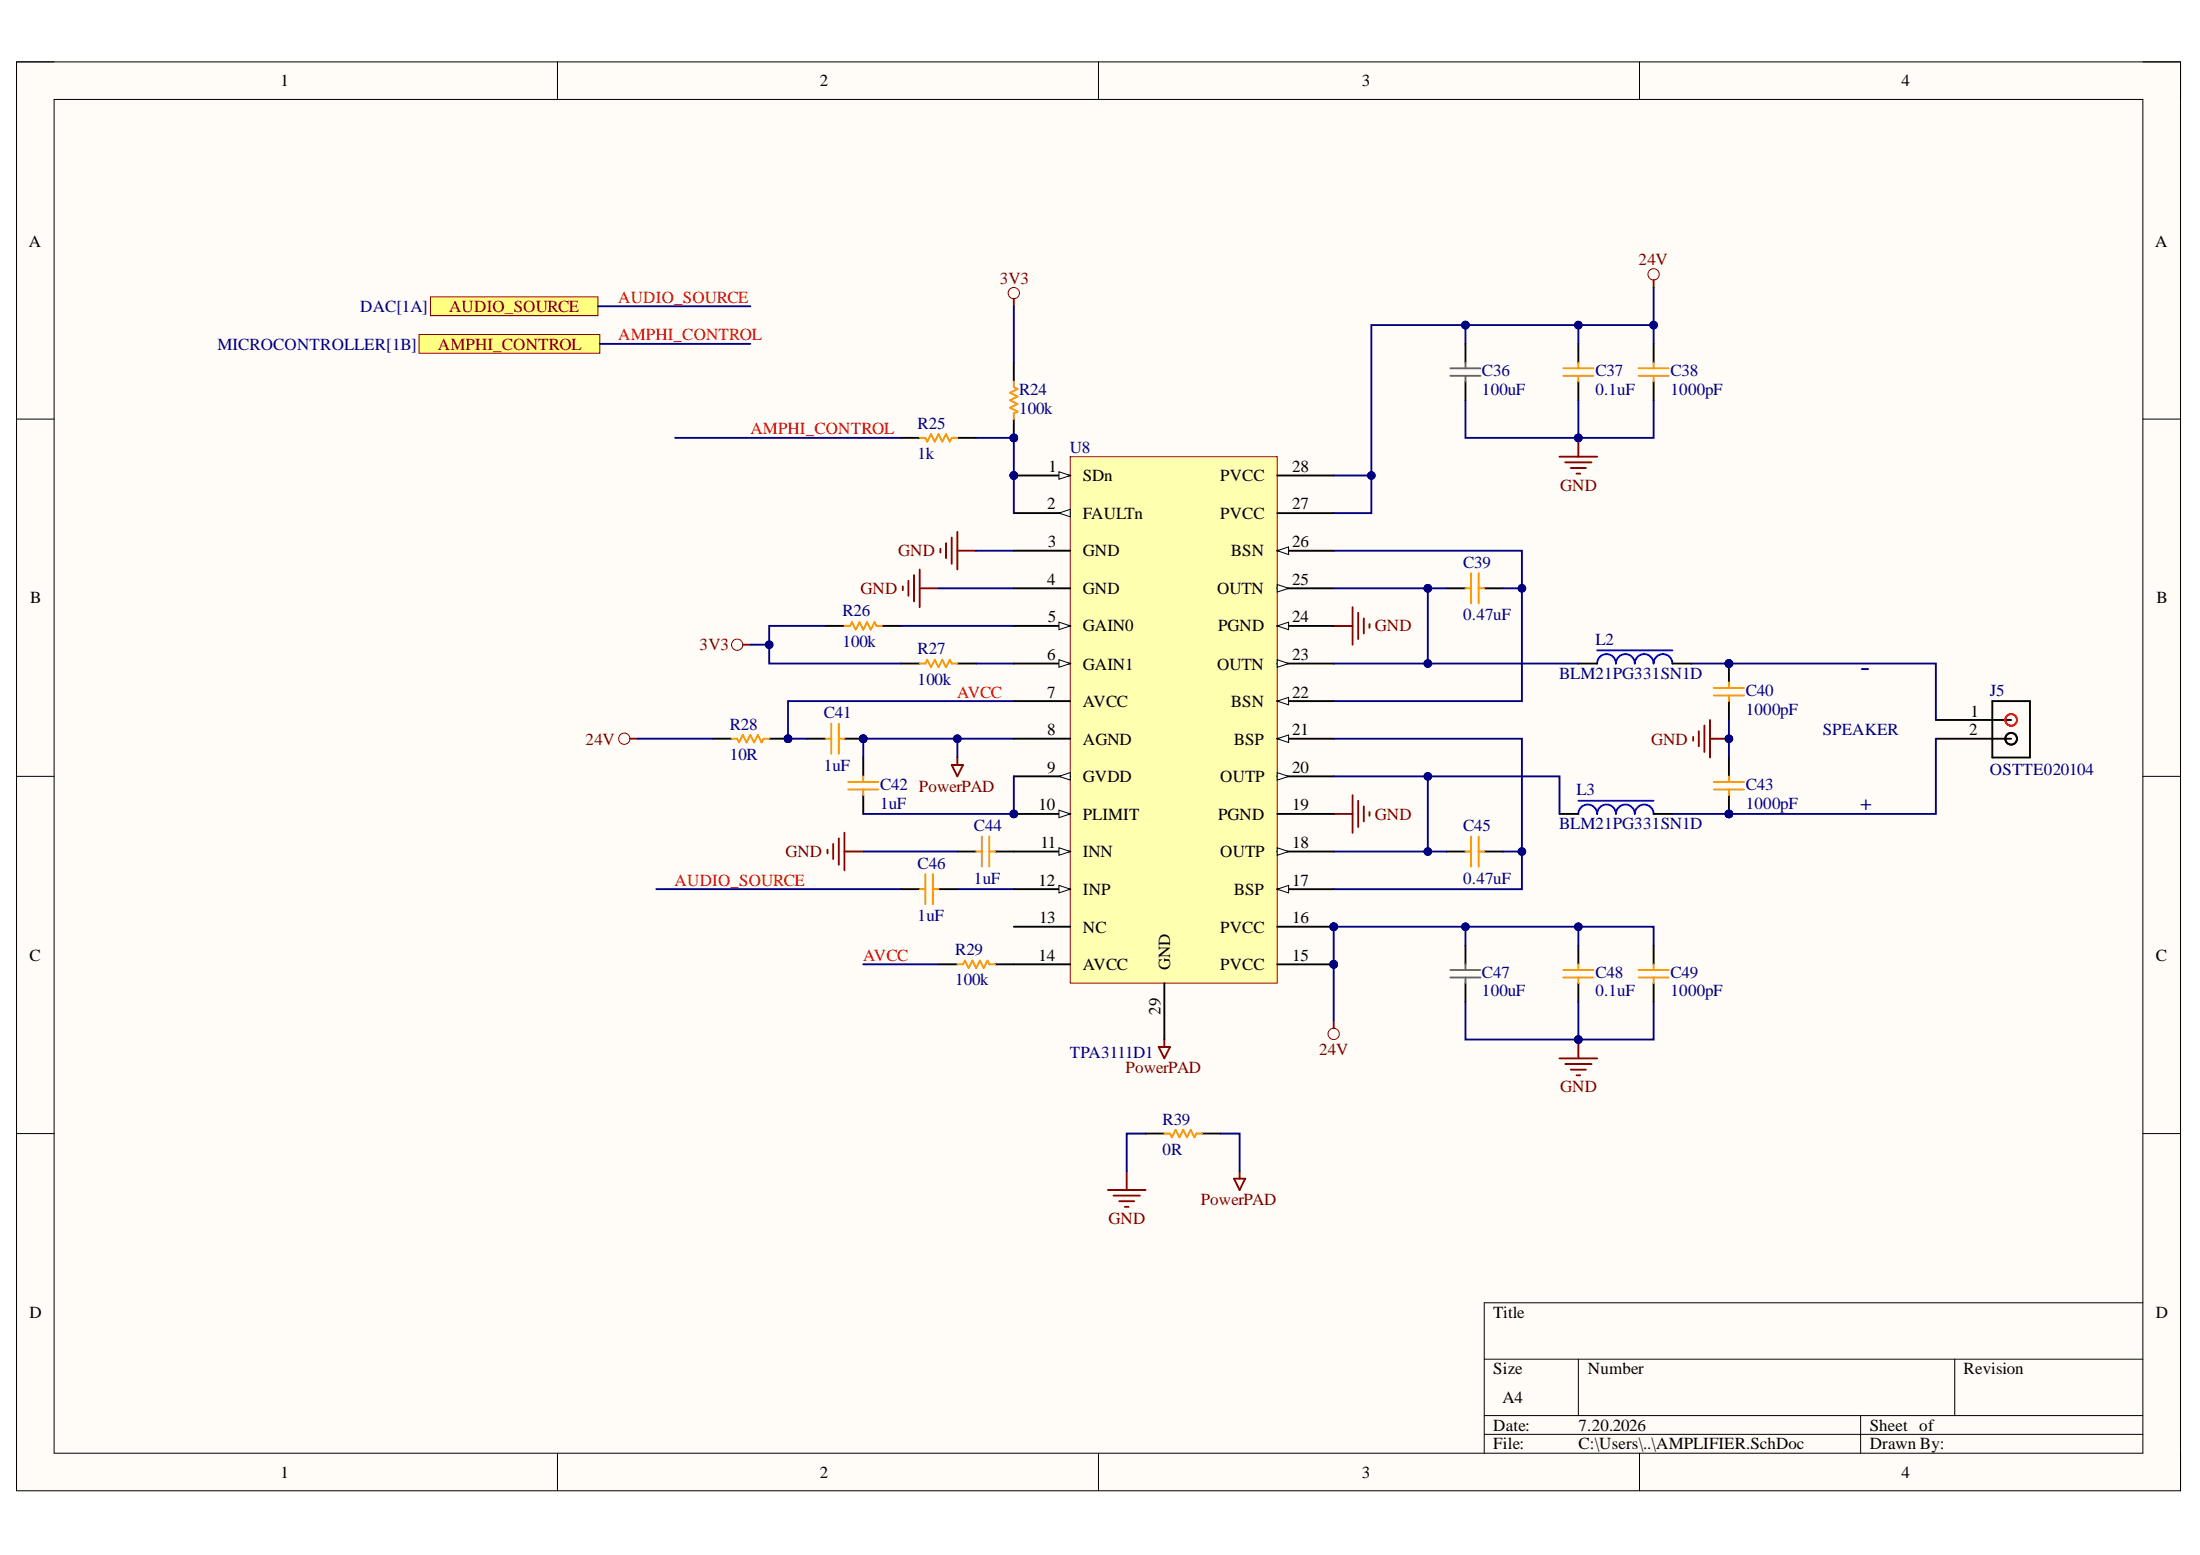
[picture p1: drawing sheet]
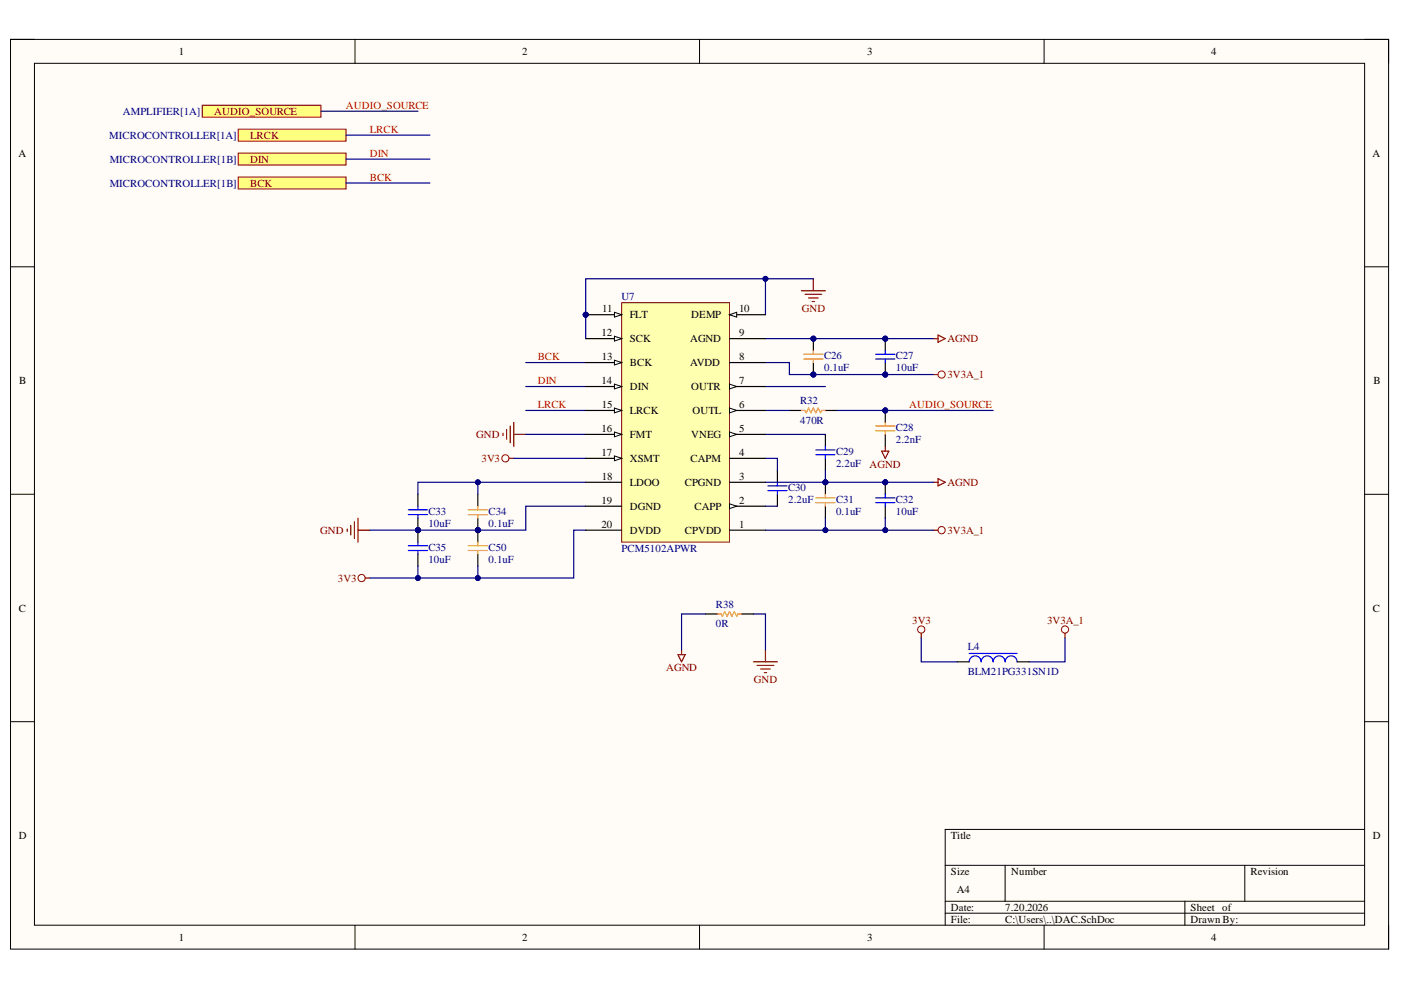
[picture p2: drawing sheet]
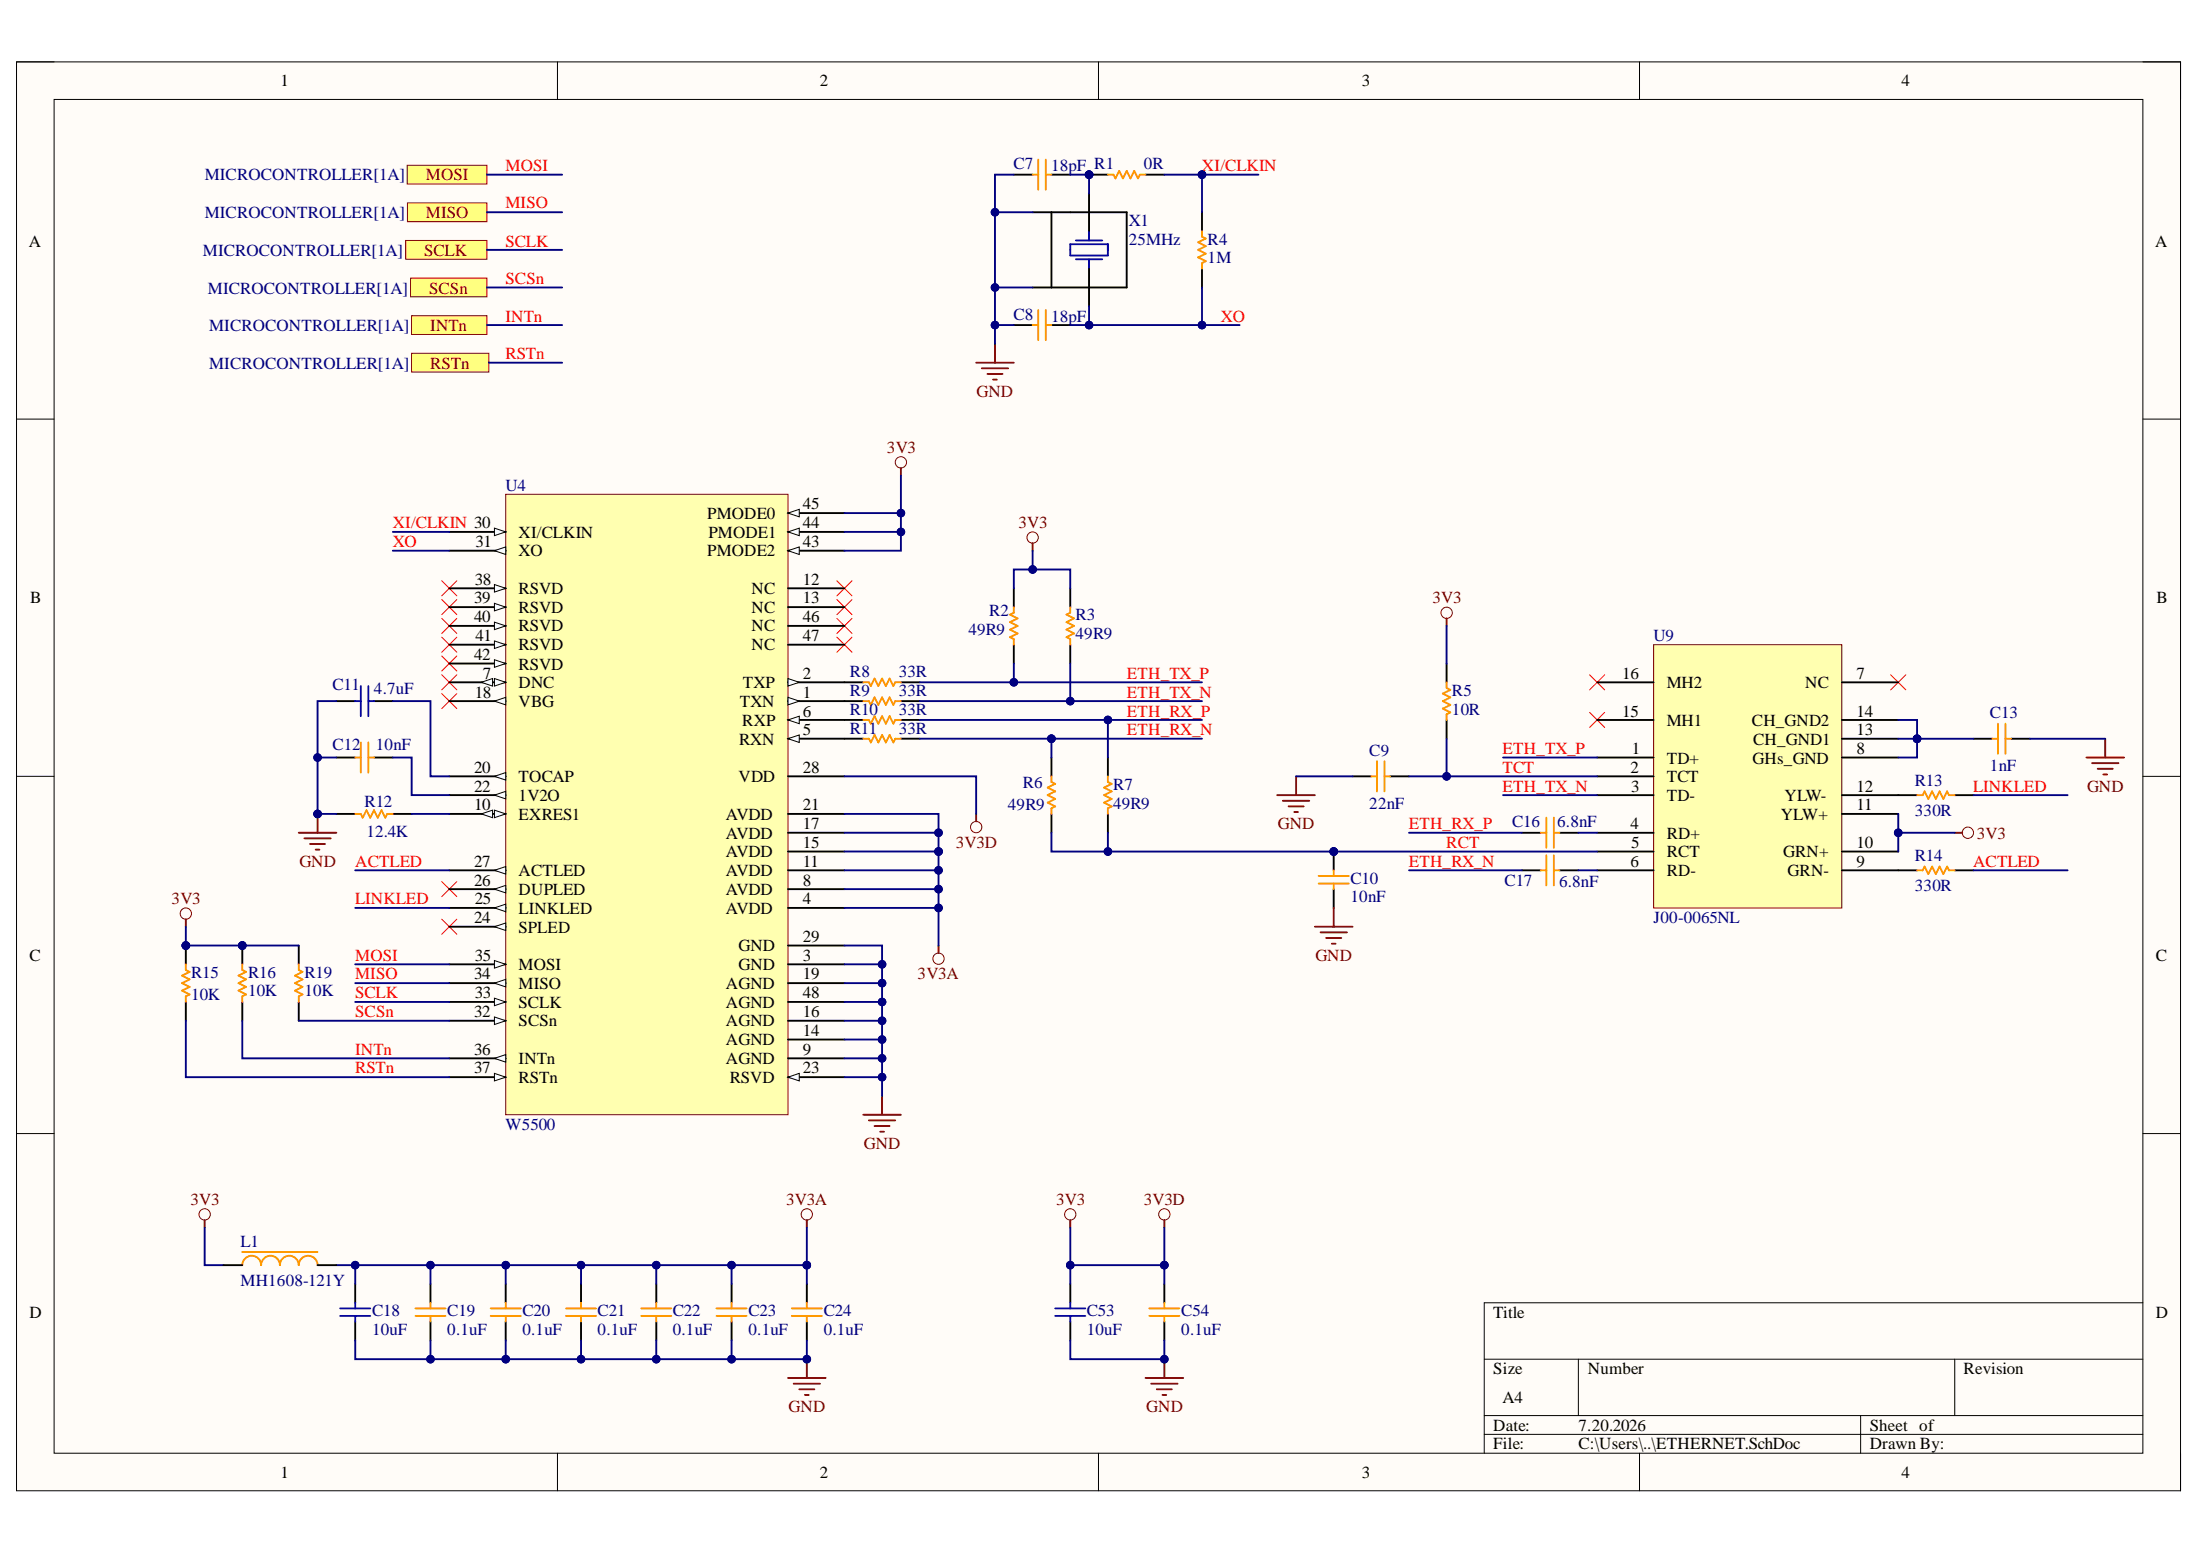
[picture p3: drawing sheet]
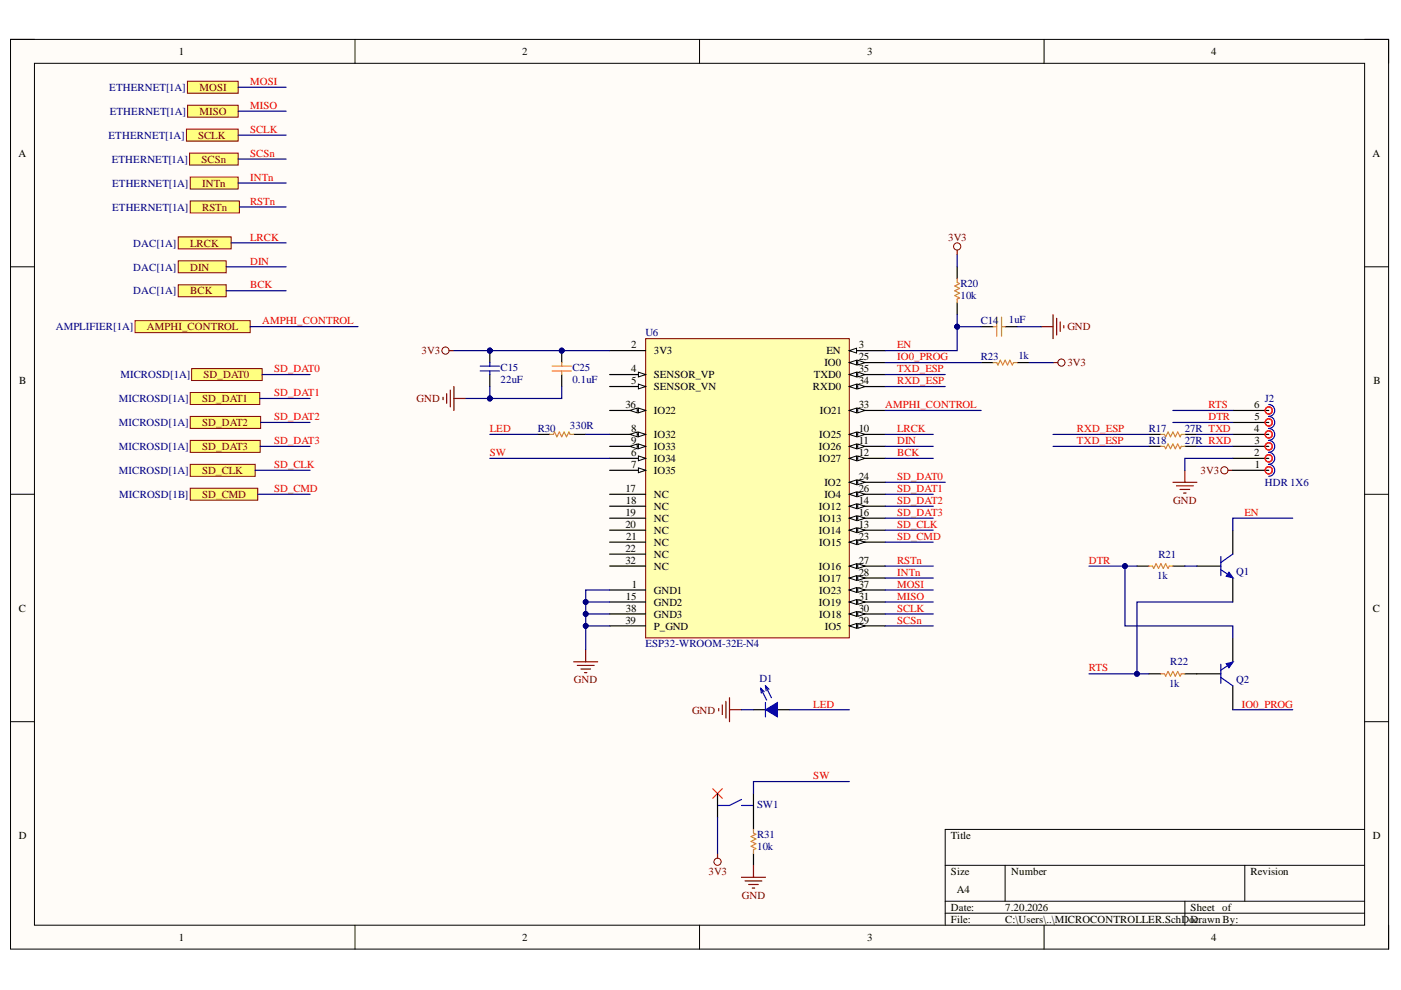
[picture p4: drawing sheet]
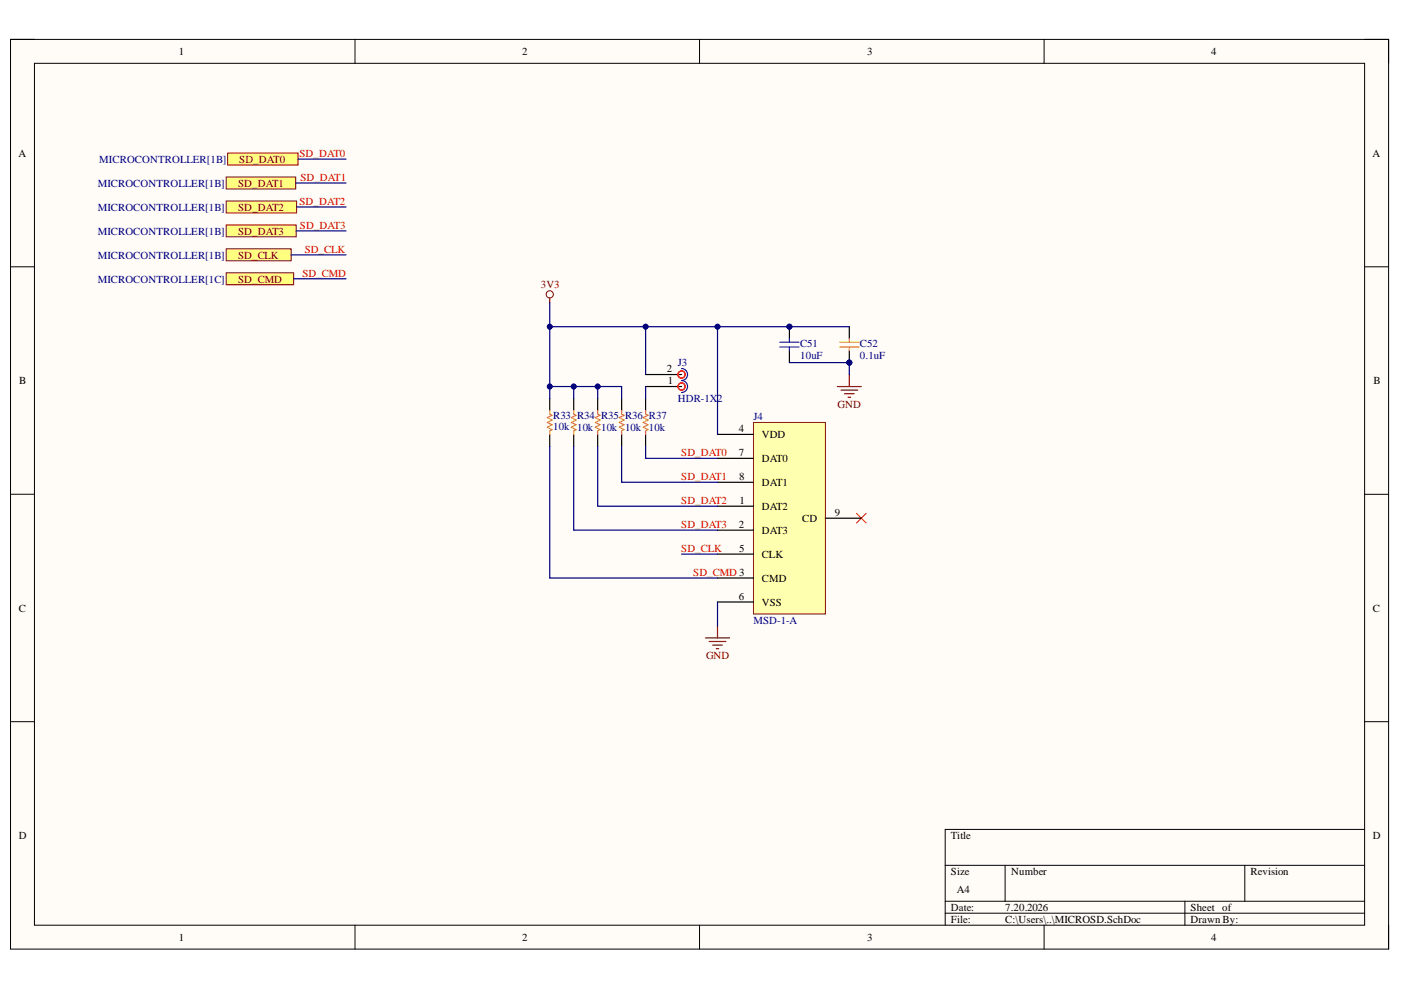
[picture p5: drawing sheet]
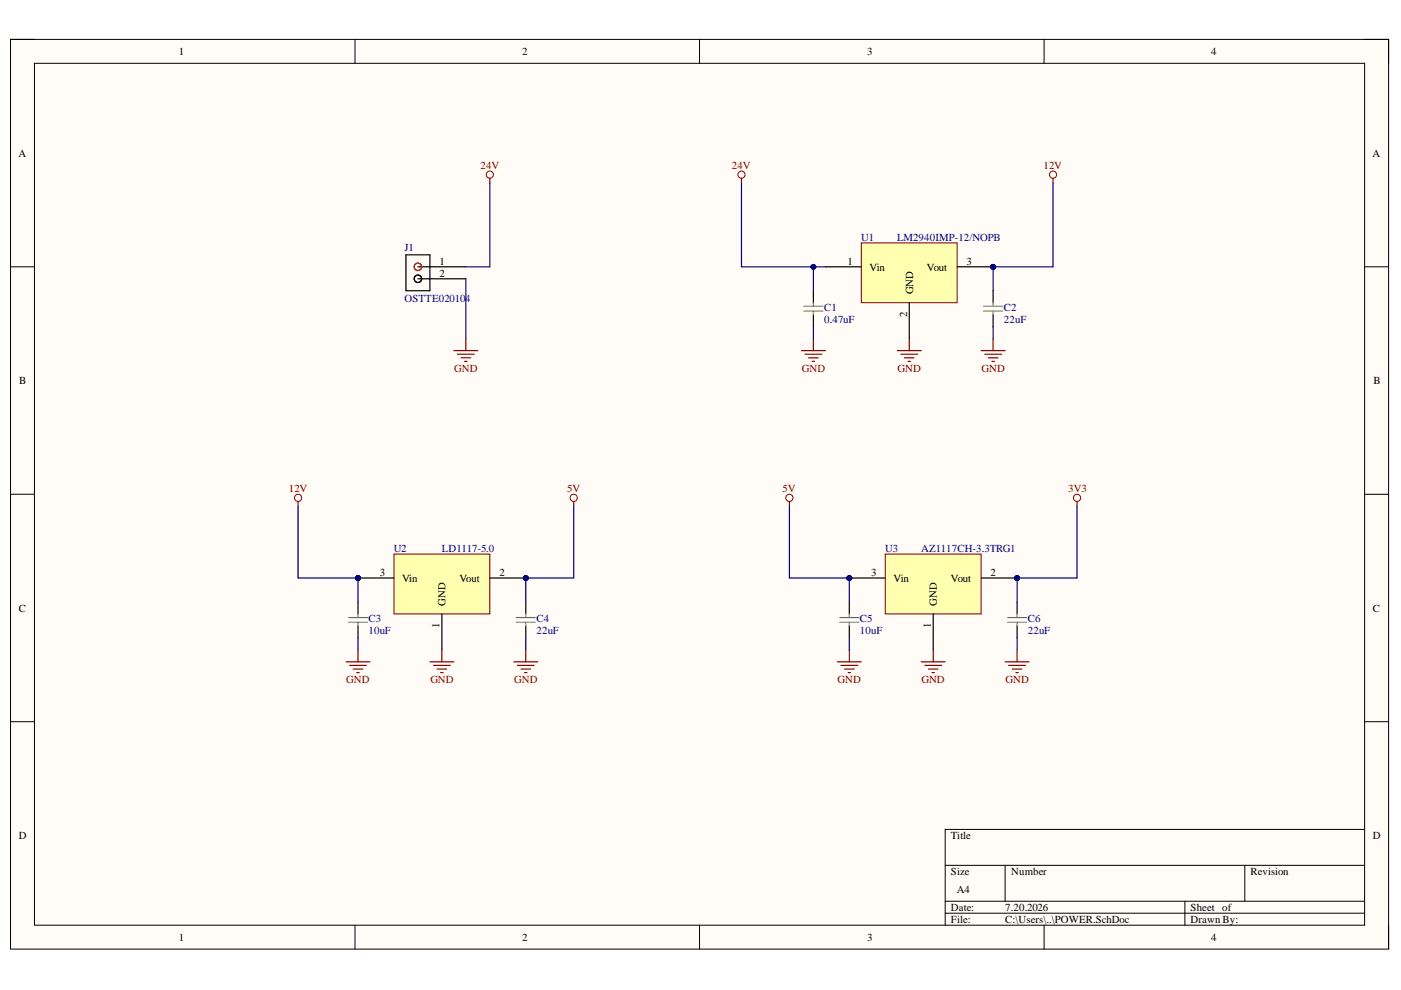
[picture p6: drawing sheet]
# Altium project IP_Audio_Terminal.PrjPcb
6 sheets, 115 parts. Net scope: flat (ports and power ports of the same name join across sheets).
Board file: tetrapcb.PcbDoc
Sheets:
  AMPLIFIER.SchDoc
  DAC.SchDoc
  ETHERNET.SchDoc
  MICROCONTROLLER.SchDoc
  MICROSD.SchDoc
  POWER.SchDoc

## Sheet AMPLIFIER.SchDoc
size A4; SheetNumber: 1; SheetTotal: 6

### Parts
C36  100uF  [CAP-SMD-10x10]
C37  0.1uF  [CAP-0603]
C38  1000pF  [CAP-0603]
C39  0.47uF  [CAP-0603]
C40  1000pF  [CAP-0603]
C41  1uF  [CAP-0603]
C42  1uF  [CAP-0603]
C43  1000pF  [CAP-0603]
C44  1uF  [CAP-0603]
C45  0.47uF  [CAP-0603]
C46  1uF  [CAP-0603]
C47  100uF  [CAP-SMD-10x10]
C48  0.1uF  [CAP-0603]
C49  1000pF  [CAP-0603]
J5  OSTTE020104  [TERMBLK-P3.5-SIDEENT]
L2  BLM21PG331SN1D  [FB-0805]
L3  BLM21PG331SN1D  [FB-0805]
R24  100k  [RES-0603]
R25  1k  [RES-0603]
R26  100k  [RES-0603]
R27  100k  [RES-0603]
R28  10R  [RES-0603]
R29  100k  [RES-0603]
R39  0R  [RES-0603]
U8  TPA3111D1  [28HTSSOP]

### Ports
AMPHI_CONTROL (see MICROCONTROLLER[1B]), AUDIO_SOURCE (see DAC[1A])

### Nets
3V3: R24.2 R26.2 R27.2
24V: C36.1 C37.2 C38.2 C47.1 C48.2 C49.2 R28.1 U8.15(PVCC) U8.16(PVCC) U8.27(PVCC) U8.28(PVCC)
GND: C36.2 C37.1 C38.1 C40.1 C43.2 C44.1 C47.2 C48.1 C49.1 R39.1 U8.3(GND) U8.4(GND) U8.19(PGND) U8.24(PGND)
PowerPAD: C41.2 C42.2 R39.2 U8.8(AGND) U8.29(GND)
AMPHI_CONTROL: R25.1 ; port AMPHI_CONTROL
AUDIO_SOURCE: C46.1 ; port AUDIO_SOURCE
AVCC: C41.1 R28.2 R29.2 U8.7(AVCC)
NetC39_1: C39.1 L2.1 U8.23(OUTN) U8.25(OUTN)
NetC39_2: C39.2 U8.22(BSN) U8.26(BSN)
NetC40_2: C40.2 J5.1 L2.2
NetC42_1: C42.1 U8.9(GVDD) U8.10(PLIMIT)
NetC43_1: C43.1 J5.2 L3.2
NetC44_2: C44.2 U8.11(INN)
NetC45_1: C45.1 L3.1 U8.18(OUTP) U8.20(OUTP)
NetC45_2: C45.2 U8.17(BSP) U8.21(BSP)
NetC46_2: C46.2 U8.12(INP)
NetR24_1: R24.1 R25.2 U8.1(SDn) U8.2(FAULTn)
NetR26_1: R26.1 U8.5(GAIN0)
NetR27_1: R27.1 U8.6(GAIN1)
NetR29_1: R29.1 U8.14(AVCC)

Not connected (* = marked no-connect by the designer): U8 13(NC)

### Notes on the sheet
- -
- SPEAKER
- +

## Sheet DAC.SchDoc
size A4; SheetNumber: 2; SheetTotal: 6

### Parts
C26  0.1uF  [CAP-0603]
C27  10uF  [CAP-0805]
C28  2.2nF  [CAP-0603]
C29  2.2uF  [CAP-0805]
C30  2.2uF  [CAP-0805]
C31  0.1uF  [CAP-0603]
C32  10uF  [CAP-0805]
C33  10uF  [CAP-0805]
C34  0.1uF  [CAP-0603]
C35  10uF  [CAP-0805]
C50  0.1uF  [CAP-0603]
L4  BLM21PG331SN1D  [FB-0805]
R32  470R  [RES-0603]
R38  0R  [RES-0603]
U7  PCM5102APWR  [20-TSSOP]

### Ports
AUDIO_SOURCE (see AMPLIFIER[1A]), BCK (see MICROCONTROLLER[1B]), DIN (see MICROCONTROLLER[1B]), LRCK (see MICROCONTROLLER[1A])

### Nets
3V3: C35.2 C50.2 L4.1 U7.17(XSMT) U7.20(DVDD)
3V3A_1: C26.1 C27.1 C31.1 C32.1 L4.2 U7.1(CPVDD) U7.8(AVDD)
AGND: C26.2 C27.2 C28.2 C29.1 C31.2 C32.2 R38.1 U7.3(CPGND) U7.9(AGND)
GND: C33.2 C34.2 C35.1 C50.1 R38.2 U7.10(DEMP) U7.11(FLT) U7.12(SCK) U7.16(FMT) U7.19(DGND)
AUDIO_SOURCE: C28.1 R32.2 ; port AUDIO_SOURCE
BCK: U7.13(BCK) ; port BCK
DIN: U7.14(DIN) ; port DIN
LRCK: U7.15(LRCK) ; port LRCK
NetC29_2: C29.2 U7.5(VNEG)
NetC30_1: C30.1 U7.2(CAPP)
NetC30_2: C30.2 U7.4(CAPM)
NetC33_1: C33.1 C34.1 U7.18(LDOO)
NetR32_1: R32.1 U7.6(OUTL)

Not connected (* = marked no-connect by the designer): U7 7(OUTR)

## Sheet ETHERNET.SchDoc
size A4; SheetNumber: 3; SheetTotal: 6

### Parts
C7  18pF  [CAP-0603]
C8  18pF  [CAP-0603]
C9  22nF  [CAP-0603]
C10  10nF  [CAP-0603]
C11  4.7uF  [CAP-0805]
C12  10nF  [CAP-0603]
C13  1nF  [CAP-0603]
C16  6.8nF  [CAP-0603]
C17  6.8nF  [CAP-0603]
C18  10uF  [CAP-0805]
C19  0.1uF  [CAP-0603]
C20  0.1uF  [CAP-0603]
C21  0.1uF  [CAP-0603]
C22  0.1uF  [CAP-0603]
C23  0.1uF  [CAP-0603]
C24  0.1uF  [CAP-0603]
C53  10uF  [CAP-0805]
C54  0.1uF  [CAP-0603]
L1  MH1608-121Y  [FB-0603]
R1  0R  [RES-0603]
R2  49R9  [RES-0603]
R3  49R9  [RES-0603]
R4  1M  [RES-0603]
R5  10R  [RES-0603]
R6  49R9  [RES-0603]
R7  49R9  [RES-0603]
R8  33R  [RES-0603]
R9  33R  [RES-0603]
R10  33R  [RES-0603]
R11  33R  [RES-0603]
R12  12.4K  [RES-0603]
R13  330R  [RES-0603]
R14  330R  [RES-0603]
R15  10K  [RES-0603]
R16  10K  [RES-0603]
R19  10K  [RES-0603]
U4  W5500  [48LQFP]
U9  J00-0065NL  [J00-0065NL]
X1  25MHz  [CRYSTAL-2520]

### Ports
INTn (see MICROCONTROLLER[1A]), MISO (see MICROCONTROLLER[1A]), MOSI (see MICROCONTROLLER[1A]), RSTn (see MICROCONTROLLER[1A]), SCLK (see MICROCONTROLLER[1A]), SCSn (see MICROCONTROLLER[1A])

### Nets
3V3: C53.2 C54.2 L1.1 R2.1 R3.1 R5.2 R15.2 R16.2 R19.2 U4.28(VDD) U4.43(PMODE2) U4.44(PMODE1) U4.45(PMODE0) U9.10(GRN+) U9.11(YLW+)  [also labelled 3V3D]
3V3A: C18.2 C19.2 C20.2 C21.2 C22.2 C23.2 C24.2 L1.2 U4.4(AVDD) U4.8(AVDD) U4.11(AVDD) U4.15(AVDD) U4.17(AVDD) U4.21(AVDD)
GND: C7.1 C8.1 C9.2 C10.1 C11.1 C12.2 C13.2 C18.1 C19.1 C20.1 C21.1 C22.1 C23.1 C24.1 C53.1 C54.1 R12.1 U4.3(GND) U4.9(AGND) U4.14(AGND) U4.16(AGND) U4.19(AGND) U4.23(RSVD) U4.29(GND) U4.48(AGND) X1.2 X1.4
ACTLED: R14.1 U4.27(ACTLED)
ETH_RX_N: C17.1 R6.2 R11.2
ETH_RX_P: C16.1 R7.2 R10.2
ETH_TX_N: R3.2 R9.2 U9.3(TD-)
ETH_TX_P: R2.2 R8.2 U9.1(TD+)
INTn: R16.1 U4.36(INTn) ; port INTn
LINKLED: R13.1 U4.25(LINKLED)
MISO: U4.34(MISO) ; port MISO
MOSI: U4.35(MOSI) ; port MOSI
RCT: C10.2 R6.1 R7.1 U9.5(RCT)
RSTn: R15.1 U4.37(RSTn) ; port RSTn
SCLK: U4.33(SCLK) ; port SCLK
SCSn: R19.1 U4.32(SCSn) ; port SCSn
TCT: C9.1 R5.1 U9.2(TCT)
XI/CLKIN: R1.2 R4.2 U4.30(XI/CLKIN)
XO: C8.2 R4.1 U4.31(XO) X1.3
NetC7_2: C7.2 R1.1 X1.1
NetC11_2: C11.2 U4.20(TOCAP)
NetC12_1: C12.1 U4.22(1V2O)
NetC13_1: C13.1 U9.8(GHs_GND) U9.13(CH_GND1) U9.14(CH_GND2)
NetC16_2: C16.2 U9.4(RD+)
NetC17_2: C17.2 U9.6(RD-)
NetR8_1: R8.1 U4.2(TXP)
NetR9_1: R9.1 U4.1(TXN)
NetR10_1: R10.1 U4.6(RXP)
NetR11_1: R11.1 U4.5(RXN)
NetR12_2: R12.2 U4.10(EXRES1)
NetR13_2: R13.2 U9.12(YLW-)
NetR14_2: R14.2 U9.9(GRN-)

Not connected (* = marked no-connect by the designer): U4 7(DNC)* 12(NC)* 13(NC)* 18(VBG)* 24(SPLED)* 26(DUPLED)* 38(RSVD)* 39(RSVD)* 40(RSVD)* 41(RSVD)* 42(RSVD)* 46(NC)* 47(NC)*; U9 7(NC)* 15(MH1)* 16(MH2)*

## Sheet MICROCONTROLLER.SchDoc
size A4; SheetNumber: 4; SheetTotal: 6

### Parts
C14  1uF  [CAP-0603]
C15  22uF  [CAP-0805]
C25  0.1uF  [CAP-0603]
D1  LTST-C170GKT  [LED-0805]  (value not drawn)
J2  HDR 1X6  [HDR 1X6]
Q1  S8050  [SOT-23]  (value not drawn)
Q2  S8050  [SOT-23]  (value not drawn)
R17  27R  [RES-0603]
R18  27R  [RES-0603]
R20  10k  [RES-0603]
R21  1k  [RES-0603]
R22  1k  [RES-0603]
R23  1k  [RES-0603]
R30  330R  [RES-0603]
R31  10k  [RES-0603]
SW1  PTS645SK43SMTR92 LFS  [SW-SMD-6x6]  (value not drawn)
U6  ESP32-WROOM-32E-N4  [ESP32-WROOM-32E-N4]

### Ports
AMPHI_CONTROL (see AMPLIFIER[1A]), BCK (see DAC[1A]), DIN (see DAC[1A]), INTn (see ETHERNET[1A]), LRCK (see DAC[1A]), MISO (see ETHERNET[1A]), MOSI (see ETHERNET[1A]), RSTn (see ETHERNET[1A]), SCLK (see ETHERNET[1A]), SCSn (see ETHERNET[1A]), SD_CLK (see MICROSD[1A]), SD_CMD (see MICROSD[1B]), SD_DAT0 (see MICROSD[1A]), SD_DAT1 (see MICROSD[1A]), SD_DAT2 (see MICROSD[1A]), SD_DAT3 (see MICROSD[1A])

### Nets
3V3: C15.2 C25.2 J2.1 R20.2 R23.2 SW1.4 U6.2(3V3)
GND: C14.1 C15.1 C25.1 D1.2 J2.2 R31.1 U6.1(GND1) U6.15(GND2) U6.38(GND3) U6.39(P_GND)
AMPHI_CONTROL: U6.33(IO21) ; port AMPHI_CONTROL
BCK: U6.12(IO27) ; port BCK
DIN: U6.11(IO26) ; port DIN
DTR: J2.5 Q2.2 R21.1
EN: C14.2 Q1.3 R20.1 U6.3(EN)
INTn: U6.28(IO17) ; port INTn
IO0_PROG: Q2.3 R23.1 U6.25(IO0)
LED: D1.1 R30.2
LRCK: U6.10(IO25) ; port LRCK
MISO: U6.31(IO19) ; port MISO
MOSI: U6.37(IO23) ; port MOSI
RSTn: U6.27(IO16) ; port RSTn
RTS: J2.6 Q1.2 R22.1
RXD: J2.3 R18.2
RXD_ESP: R17.1 U6.34(RXD0)
SCLK: U6.30(IO18) ; port SCLK
SCSn: U6.29(IO5) ; port SCSn
SD_CLK: U6.13(IO14) ; port SD_CLK
SD_CMD: U6.23(IO15) ; port SD_CMD
SD_DAT0: U6.24(IO2) ; port SD_DAT0
SD_DAT1: U6.26(IO4) ; port SD_DAT1
SD_DAT2: U6.14(IO12) ; port SD_DAT2
SD_DAT3: U6.16(IO13) ; port SD_DAT3
SW: SW1.1 U6.6(IO34)
TXD: J2.4 R17.2
TXD_ESP: R18.1 U6.35(TXD0)
NetQ1_1: Q1.1 R21.2
NetQ2_1: Q2.1 R22.2
NetR30_1: R30.1 U6.8(IO32)
NetR31_2: R31.2 SW1.2

Not connected (* = marked no-connect by the designer): SW1 3*; U6 4(SENSOR_VP) 5(SENSOR_VN) 7(IO35) 9(IO33) 17(NC) 18(NC) 19(NC) 20(NC) 21(NC) 22(NC) 32(NC) 36(IO22)

## Sheet MICROSD.SchDoc
size A4; SheetNumber: 5; SheetTotal: 6

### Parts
C51  10uF  [CAP-0805]
C52  0.1uF  [CAP-0603]
J3  HDR-1X2  [HDR-1X2]
J4  MSD-1-A  [MSD-1-A]
R33  10k  [RES-0603]
R34  10k  [RES-0603]
R35  10k  [RES-0603]
R36  10k  [RES-0603]
R37  10k  [RES-0603]

### Ports
SD_CLK (see MICROCONTROLLER[1B]), SD_CMD (see MICROCONTROLLER[1C]), SD_DAT0 (see MICROCONTROLLER[1B]), SD_DAT1 (see MICROCONTROLLER[1B]), SD_DAT2 (see MICROCONTROLLER[1B]), SD_DAT3 (see MICROCONTROLLER[1B])

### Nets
3V3: C51.2 C52.2 J3.2 J4.4(VDD) R33.2 R34.2 R35.2 R36.2
GND: C51.1 C52.1 J4.6(VSS)
SD_CLK: J4.5(CLK) ; port SD_CLK
SD_CMD: J4.3(CMD) R33.1 ; port SD_CMD
SD_DAT0: J4.7(DAT0) R37.1 ; port SD_DAT0
SD_DAT1: J4.8(DAT1) R36.1 ; port SD_DAT1
SD_DAT2: J4.1(DAT2) R35.1 ; port SD_DAT2
SD_DAT3: J4.2(DAT3) R34.1 ; port SD_DAT3
NetJ3_1: J3.1 R37.2

Not connected (* = marked no-connect by the designer): J4 9(CD)*

## Sheet POWER.SchDoc
size A4; SheetNumber: 6; SheetTotal: 6

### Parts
C1  0.47uF  [CAP-1206]
C2  22uF  [CAP-1206]
C3  10uF  [CAP-1206]
C4  22uF  [CAP-1206]
C5  10uF  [CAP-1206]
C6  22uF  [CAP-1206]
J1  OSTTE020104  [TERMBLK-P3.5-SIDEENT]
U1  LM2940IMP-12/NOPB  [SOT-223]
U2  LD1117-5.0  [SOT-223]
U3  AZ1117CH-3.3TRG1  [SOT-223]

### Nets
3V3: C6.2 U3.2(Vout)
5V: C4.2 C5.2 U2.2(Vout) U3.3(Vin)
12V: C2.2 C3.2 U1.3(Vout) U2.3(Vin)
24V: C1.2 J1.1 U1.1(Vin)
GND: C1.1 C2.1 C3.1 C4.1 C5.1 C6.1 J1.2 U1.2(GND) U2.1(GND) U3.1(GND)

## Nets that join several sheets
3V3: AMPLIFIER (R24.2 R26.2 R27.2), DAC (5 pins), ETHERNET (15 pins), MICROCONTROLLER (7 pins), MICROSD (8 pins), POWER (C6.2 U3.2)
24V: AMPLIFIER (11 pins), POWER (C1.2 J1.1 U1.1)
GND: AMPLIFIER (14 pins), DAC (10 pins), ETHERNET (27 pins), MICROCONTROLLER (10 pins), MICROSD (C51.1 C52.1 J4.6), POWER (10 pins)
AMPHI_CONTROL: AMPLIFIER (R25.1), MICROCONTROLLER (U6.33)
AUDIO_SOURCE: AMPLIFIER (C46.1), DAC (C28.1 R32.2)
BCK: DAC (U7.13), MICROCONTROLLER (U6.12)
DIN: DAC (U7.14), MICROCONTROLLER (U6.11)
INTn: ETHERNET (R16.1 U4.36), MICROCONTROLLER (U6.28)
LRCK: DAC (U7.15), MICROCONTROLLER (U6.10)
MISO: ETHERNET (U4.34), MICROCONTROLLER (U6.31)
MOSI: ETHERNET (U4.35), MICROCONTROLLER (U6.37)
RSTn: ETHERNET (R15.1 U4.37), MICROCONTROLLER (U6.27)
SCLK: ETHERNET (U4.33), MICROCONTROLLER (U6.30)
SCSn: ETHERNET (R19.1 U4.32), MICROCONTROLLER (U6.29)
SD_CLK: MICROCONTROLLER (U6.13), MICROSD (J4.5)
SD_CMD: MICROCONTROLLER (U6.23), MICROSD (J4.3 R33.1)
SD_DAT0: MICROCONTROLLER (U6.24), MICROSD (J4.7 R37.1)
SD_DAT1: MICROCONTROLLER (U6.26), MICROSD (J4.8 R36.1)
SD_DAT2: MICROCONTROLLER (U6.14), MICROSD (J4.1 R35.1)
SD_DAT3: MICROCONTROLLER (U6.16), MICROSD (J4.2 R34.1)
